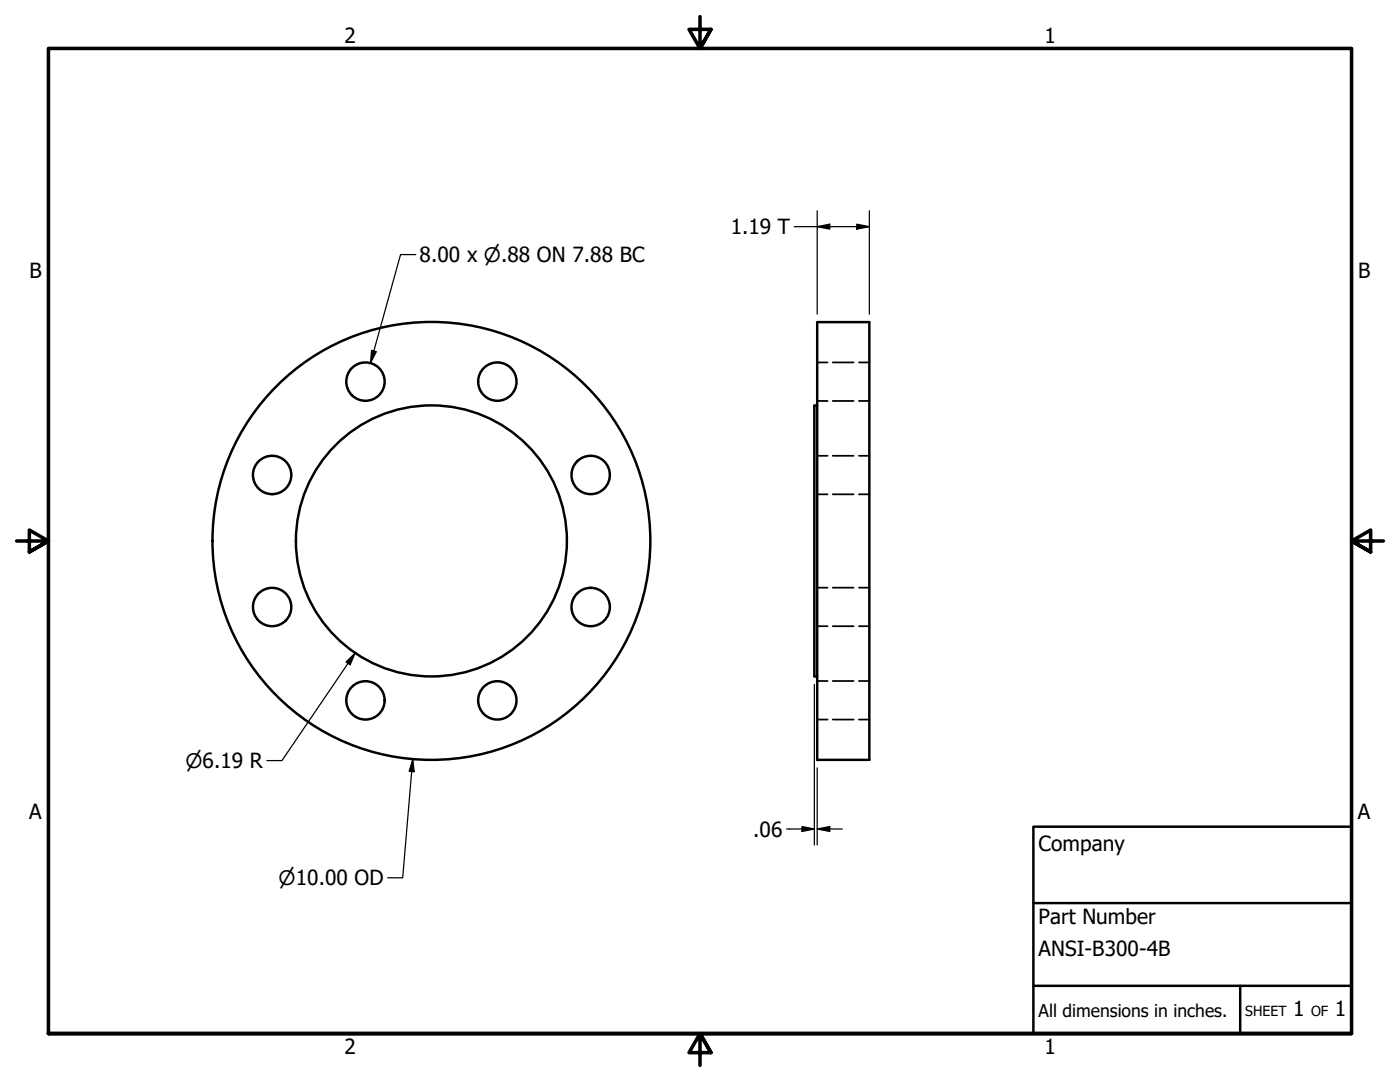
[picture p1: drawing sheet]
<svg xmlns="http://www.w3.org/2000/svg" width="279mm" height="216mm" viewBox="0 0 279 216" stroke-linecap="round" stroke-linejoin="round" font-family="sans-serif">
<!-- layer: Visible (ANSI) -->
<g fill="none" stroke="#000" stroke-width=".49">
<path d="M163.1 64.3h10.4v87.3h-10.4zM163.1 80.9h-.6v54.1h.6"/>
<circle cx="72.9" cy="76.1" r="3.8"/>
<circle cx="99.3" cy="76.1" r="3.8"/>
<circle cx="54.3" cy="94.8" r="3.8"/>
<circle cx="117.9" cy="94.8" r="3.8"/>
<circle cx="86.1" cy="107.9" r="27"/>
<circle cx="86.1" cy="107.9" r="43.7"/>
<circle cx="54.3" cy="121.1" r="3.8"/>
<circle cx="72.9" cy="139.8" r="3.8"/>
<circle cx="99.3" cy="139.8" r="3.8"/>
<circle cx="117.9" cy="121.1" r="3.8"/>
</g>
<!-- layer: Hidden (ANSI) -->
<g fill="none" stroke="#000" stroke-width=".35">
<path d="M163.1 72.3h2.1M166.2 72.3h4.2M171.4 72.3h2.1M163.1 98.6h2.1M163.1 90.9h2.1M163.1 80h2.1M166.2 98.6h4.2M166.2 90.9h4.2M166.2 80h4.2M171.4 98.6h2.1M171.4 90.9h2.1M171.4 80h2.1"/>
<path d="M163.1 117.3h2.1M166.2 117.3h4.2M171.4 117.3h2.1M163.1 125h2.1M163.1 135.9h2.1M166.2 125h4.2M166.2 135.9h4.2M171.4 125h2.1M171.4 135.9h2.1M163.1 143.6h2.1M166.2 143.6h4.2M171.4 143.6h2.1"/>
</g>
<!-- layer: Border (ANSI) -->
<path d="M139.7 3.3v6.4l-2.2-3.8h4.4l-2.2 3.8 2.2-3.8M3.3 107.9h6.4l-3.8-2.1v4.3l3.8-2.2-3.8 2.2M276.1 107.9h-6.4l3.8-2.1v4.3l-3.8-2.2 3.8 2.2M9.7 206.2v-196.5h260v196.5h-260h260M141.9 210l-2.2-3.8 2.2 3.8h-4.4l2.2-3.8v6.4" fill="none" stroke="#000" stroke-width=".71"/>
<!-- layer: Title (ANSI) -->
<path d="M206.2 165h63.5v41.2h-63.5zM206.2 196.7h63.5M206.2 180.2h63.5M247.5 196.7v9.5" fill="none" stroke="#000" stroke-width=".49"/>
<!-- layer: Dimension (ANSI) -->
<g fill="none" stroke="#000" stroke-width=".25">
<path d="M83 50.8h-3.1l-6 21.7M158.5 45.2h15M163.1 45.2l2.5-.5v1zM163.1 42.1v20.6M171 44.7l2.5 .5-2.5 .5zM173.5 42.1v20.6M74.2 69.9l.9 .3-1.2 2.3zM69.1 132.1l1.8-1.8-1 2.3zM70.9 130.3l-14.6 21.5h-3M162.5 136.6v32M82.4 151.5l.3 2.5-1-.1zM82.4 151.5l-2 23.7h-3"/>
<path d="M163.1 153.2v15.4M157 165.4h5.5M160.1 164.9l2.4 .5-2.4 .5zM163.1 165.4l2.5-.5v1zM163.1 165.4h5"/>
</g>
<g fill="#000">
<path d="M163.1 45.2l2.5-.5v1z" fill-rule="evenodd"/>
<path d="M171 44.7l2.5 .5-2.5 .5z" fill-rule="evenodd"/>
<path d="M74.2 69.9l.9 .3-1.2 2.3z" fill-rule="evenodd"/>
<path d="M69.1 132.1l1.8-1.8-1 2.3z" fill-rule="evenodd"/>
<path d="M82.4 151.5l.3 2.5-1-.1z" fill-rule="evenodd"/>
<path d="M160.1 164.9l2.4 .5-2.4 .5z" fill-rule="evenodd"/>
<path d="M163.1 165.4l2.5-.5v1z" fill-rule="evenodd"/>
</g>
<g font-size="4.2">
<text x="68.7" y="8.6">2</text>
<text x="208.4" y="8.6">1</text>
<text x="145.8" y="46.7">1.19 T</text>
<text x="83.7" y="52.2">8.00 x ⌀.88 ON 7.88 BC</text>
<text x="5.9" y="55.5">B</text>
<text x="271" y="55.5">B</text>
<text x="5.8" y="163.4">A</text>
<text x="150.3" y="166.9">.06</text>
<text x="271" y="163.4">A</text>
<text x="207.3" y="169.8">Company</text>
<text x="207.3" y="184.4">Part Number</text>
<text x="207.3" y="190.7">ANSI-B300-4B</text>
<text x="258.1" y="202.8">1</text>
<text x="266.4" y="202.8">1</text>
<text x="68.7" y="210.3">2</text>
<text x="208.4" y="210.3">1</text>
</g>
<g font-size="4">
<text x="37" y="153.2">⌀6.19 R</text>
<text x="55.6" y="176.6">⌀10.00 OD</text>
</g>
<text font-size="3.5" x="207.3" y="202.9">All dimensions in inches.</text>
<g font-size="2.8">
<text x="248.5" y="202.8">SHEET</text>
<text x="261.7" y="202.8">OF</text>
</g>
</svg>
